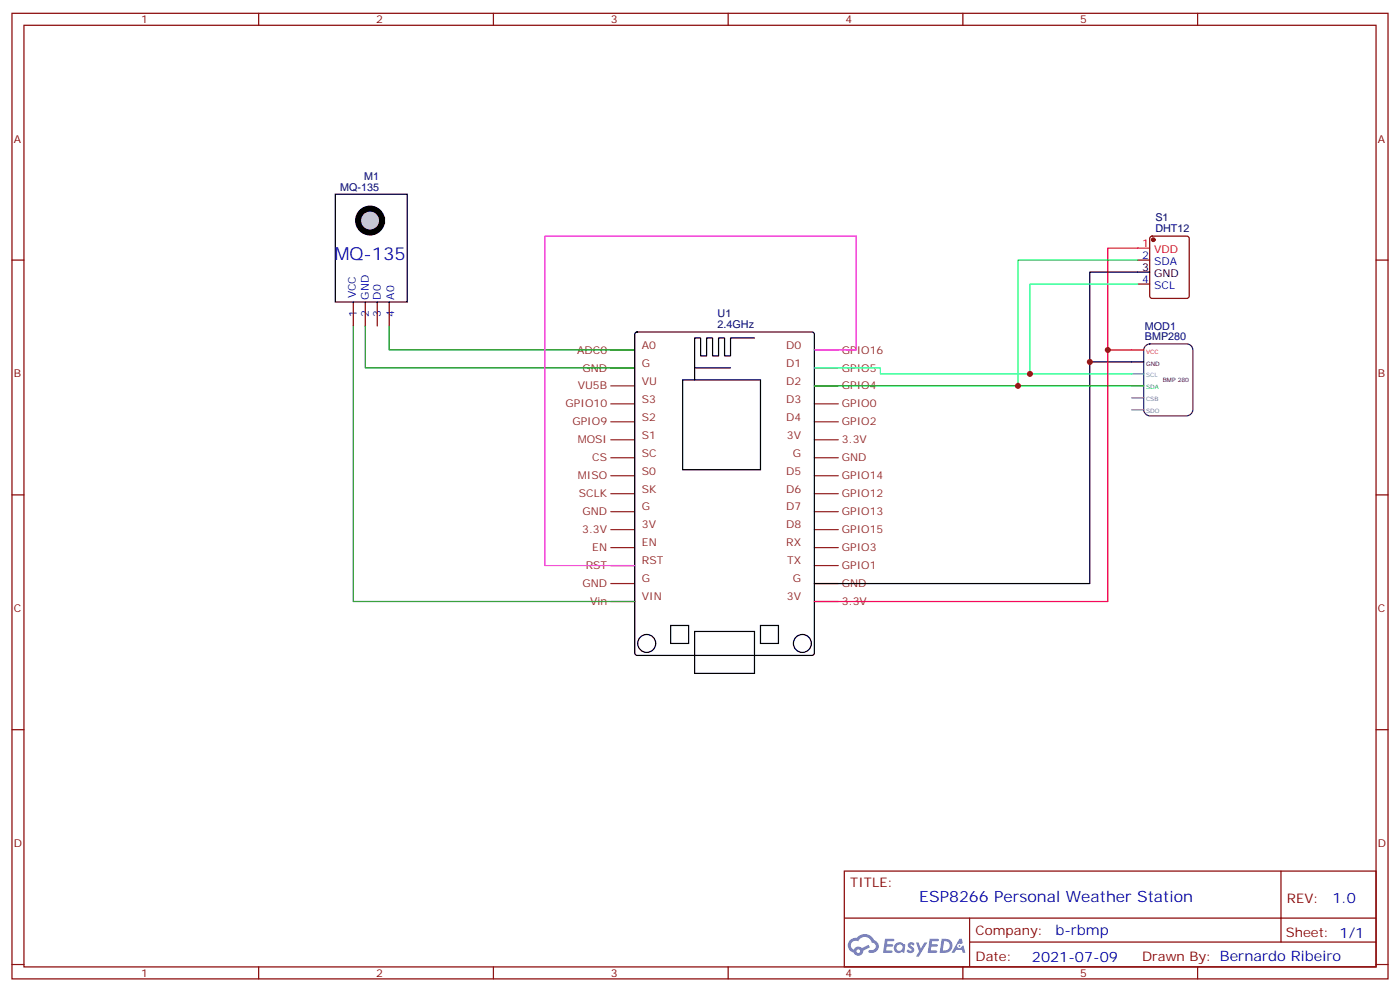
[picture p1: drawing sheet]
<svg xmlns="http://www.w3.org/2000/svg" width="412mm" height="292mm" viewBox="0 0 412 292" stroke-linecap="round" stroke-linejoin="round" font-family="sans-serif">
<g fill="none" stroke="#870000" stroke-width=".35">
<path d="M3.5 3.9h405.4v284.4h-405.4zM7.1 7.4h398.2v277.3h-398.2zM76.2 3.9v3.5M145.3 3.9v3.5M214.5 3.9v3.5M283.6 3.9v3.5M352.8 3.9v3.5M3.5 76.6h3.6M405.3 76.6h3.6M3.5 145.7h3.6M405.3 145.7h3.6M3.5 214.9h3.6"/>
<path d="M405.3 214.9h3.6M248.7 256.5h156.6v28.2h-156.6zM377.3 256.5v20.9M248.7 270.4h156.5M285.6 277.4h119.6M285.6 270.4v14.1M3.5 284h3.6M76.2 284.7v3.6M145.3 284.7v3.6M214.5 284.7v3.6M283.6 284.7v3.6M352.8 284.7v3.6"/>
<path d="M405.3 284h3.6"/>
</g>
<g fill="#5487ff">
<path d="M267.7 277.7a1.22 1.22 0 0 1 1.7 .2l-.4 .6a.47 .47 0 0 0-.3-.4 .47 .47 0 0 0-.5 .2l.1 .2a1.14 1.14 0 0 1 .8 1.8 1.14 1.14 0 0 1-1.9 0l-.2-.2 .5-.6 .7 .5a.29 .29 0 0 0 .3-.3 .29 .29 0 0 0-.2-.3 1.04 1.04 0 0 1-.6-1.7z"/>
<path d="M260.7 276.4h2.4l.3 .2-.2 .5-1.8 .1-.1 .8h1.5l.3 .4-.3 .4h-1.6l-.2 1.1h1.7l.2 .3-.2 .3-2.6 .1z"/>
<path d="M273.8 276.4h2.4l.3 .2-.1 .5-1.8 .1-.2 .8h1.6l.3 .4-.4 .4h-1.6l-.1 1.1h1.7l.2 .3-.2 .3-2.6 .1z"/>
<path d="M282.6 276.4h.7l.3 1.3-.6 .3a.69 .69 0 0 0-1 .3 .69 .69 0 0 0 .4 .9 .69 .69 0 0 0 .9-.6l.5-.2 .6 2.2h-.8l-.2-.9h-1.8l-.5 .9h-.8z"/>
<path d="M269.8 277.5h.8l.6 1.8 1.1-1.8h.9l-2.6 4.2h-.8l.9-1.5z"/>
<path d="M277.4 276.4l-.6 4.2h1.3a2.11 2.11 0 0 0 2.5-2.1 2.11 2.11 0 0 0-2.5-2.1zM278.1 277.2a1.39 1.39 0 0 1 1.7 1.4 1.39 1.39 0 0 1-1.8 1.3h-.3z"/>
<path d="M263.7 278.1a1.54 1.54 0 0 0-.1 2.1 1.54 1.54 0 0 0 2.2 .1l.6 .3 .3-2.3-.2-.3h-.4a1.49 1.49 0 0 0-2.4 .1zM264 279.1a.94 .94 0 0 1 1.8 0 .94 .94 0 0 1-1.8 0z"/>
<path d="M250.4 276.8a2.18 2.18 0 0 0 1.1 3.7 1.44 1.44 0 0 0 1.6 .9 1.44 1.44 0 0 0 1.2-1.4l2-1-.5-.8-1.9 1a1.47 1.47 0 0 0-2.4 .4 1.39 1.39 0 0 1-.7-1.9 1.39 1.39 0 0 1 2-.5 2.12 2.12 0 0 1 2.2-1.3 2.12 2.12 0 0 1 1.9 1.7 1.14 1.14 0 0 1 1.1 1.4 1.14 1.14 0 0 1-1.7 .7 .43 .43 0 0 0-.5 .4 .43 .43 0 0 0 .4 .5 1.98 1.98 0 0 0 2.5-1.2 1.98 1.98 0 0 0-1.2-2.6 3.1 3.1 0 0 0-5.3-.6l-.9 .1zM252.3 280.1a.55 .55 0 0 1 1.1 0 .55 .55 0 0 1-1.1 0z"/>
<circle cx="282.6" cy="278.5" r=".26"/>
</g>
<g fill="none" stroke="#8c2424" stroke-width=".35">
<path d="M179.9 113.6h7.1M179.9 118.9h7.1M179.9 103h7.1M179.9 108.3h7.1M239.9 113.6h7M239.9 118.9h7M239.9 103h7M239.9 108.3h7M179.9 129.5h7.1M179.9 134.8h7.1M179.9 124.2h7.1M239.9 129.5h7"/>
<path d="M239.9 134.8h7M239.9 124.2h7M179.9 140.1h7.1M179.9 150.7h7.1M179.9 145.4h7.1M179.9 156h7.1M239.9 140.1h7M239.9 150.7h7M239.9 145.4h7M239.9 156h7M179.9 161.3h7.1M179.9 166.5h7.1"/>
<path d="M179.9 171.8h7.1M179.9 177.1h7.1M239.9 161.3h7M239.9 166.5h7M239.9 171.8h7M239.9 177.1h7"/>
</g>
<g fill="none" stroke="#000" stroke-width=".35">
<path d="M98.8 57.2h21.1v31.7h-21.1zM187.2 98l.5-.2h51.5l.6 .4 .1 94.1-.5 .6-51.7 .1-.7-.5v-94zM222.2 99.5h-7v5.3h-1.8v-5.3h-1.7v5.3h-1.8v-5.3h-1.8v5.3h-1.7v-5.3h-1.8v12.4M201.1 111.9h22.9v26.4h-22.9zM204.6 108.3h10.6M197.6 184.2h5.2v5.3h-5.2zM204.6 185.9h17.6v12.4h-17.6zM224 184.2h5.3v5.3h-5.3z"/>
<circle cx="190.5" cy="189.5" r="2.65"/>
<circle cx="236.4" cy="189.5" r="2.65"/>
</g>
<path d="M104.1 88.9v7.1M107.6 88.9v7.1M111.1 88.9v7.1M114.7 88.9v7.1" fill="none" stroke="#870000" stroke-width=".35"/>
<circle cx="109" cy="64.9" r="3.5" fill="#ccc" stroke="#000" stroke-width="1.8"/>
<path d="M104.1 96v81.1h82.9M107.6 96v12.3h79.4M114.7 96v7h72.3" fill="none" stroke="#008700" stroke-width=".35"/>
<path d="M337.5 101.8l1.2-.5h10.9a1.76 1.76 0 0 1 1.8 1.7v17.7a1.89 1.89 0 0 1-1.8 1.7h-10.9a1.89 1.89 0 0 1-1.8-1.7v-17.7z" fill="none" stroke="#333" stroke-width=".35"/>
<path d="M333.4 117.2h3.5M333.4 120.7h3.5" fill="none" stroke="#666" stroke-width=".35"/>
<path d="M333.4 113.6h3.5" fill="none" stroke="#3c0" stroke-width=".35"/>
<path d="M333.4 110.1h3.5" fill="none" stroke="#09f" stroke-width=".35"/>
<path d="M338.7 80.1h-17.7v26.5M336.9 106.6h-15.9v65.2h-81.1" fill="none" stroke="#000" stroke-width=".35"/>
<path d="M338.7 73.1h-12.4v29.9M336.9 103h-10.6v74.1h-86.4" fill="none" stroke="#f00" stroke-width=".35"/>
<path d="M335.1 83.6h-31.7v26.5M239.9 108.3h19.4v1.8h74.1" fill="none" stroke="#0ff" stroke-width=".35"/>
<path d="M335.1 76.6h-35.2v37M239.9 113.6h93.5" fill="none" stroke="#0f0" stroke-width=".35"/>
<path d="M335.1 76.6h3.6M338.9 69.7l.5-.2h10.2l.7 .5v17.2l-.5 .6-10.4 .1-.7-.5v-17.2zM335.1 83.6h3.6" fill="none" stroke="#870000" stroke-width=".35"/>
<circle cx="339.7" cy="70.6" r=".53" fill="#870000" stroke="#870000" stroke-width=".35"/>
<path d="M239.9 103h12.3v-33.5h-91.7v97h26.5" fill="none" stroke="#f0f" stroke-width=".35"/>
<g fill="#c00">
<circle cx="326.3" cy="103" r=".88"/>
<circle cx="321" cy="106.6" r=".88"/>
<circle cx="299.9" cy="113.6" r=".88"/>
<circle cx="303.4" cy="110.1" r=".88"/>
</g>
<text font-size="5.3" fill="#00f" x="98.5" y="76.6">MQ-135</text>
<text font-size="4.6" fill="#00f" x="270.8" y="265.5">ESP8266 Personal Weather Station</text>
<g font-size="4.2" fill="#00f">
<text x="392.5" y="265.8">1.0</text>
<text x="310.9" y="275.3">b-rbmp</text>
<text x="304" y="283.1">2021-07-09</text>
</g>
<g font-size="3.9" fill="#800">
<text x="250.5" y="261.1">TITLE:</text>
<text x="379.1" y="265.8">REV:</text>
<text x="287.4" y="275.3">Company:</text>
<text x="378.7" y="275.9">Sheet: 1/1</text>
<text x="287.4" y="283">Date:</text>
<text x="336.4" y="283.1">Drawn By: Bernardo Ribeiro</text>
</g>
<g font-size="3.2" fill="#800">
<text x="41.6" y="6.9">1</text>
<text x="110.8" y="6.9">2</text>
<text x="179.9" y="6.9">3</text>
<text x="249.1" y="6.9">4</text>
<text x="318.2" y="6.9">5</text>
<text x="4.1" y="42">A</text>
<text x="405.9" y="42">A</text>
<text x="4.1" y="111.2">B</text>
<text x="405.9" y="111.2">B</text>
<text x="4.1" y="180.3">C</text>
<text x="405.9" y="180.3">C</text>
<text x="4.1" y="249.4">D</text>
<text x="405.9" y="249.4">D</text>
<text x="41.6" y="287.7">1</text>
<text x="110.8" y="287.7">2</text>
<text x="179.9" y="287.7">3</text>
<text x="249.1" y="287.7">4</text>
<text x="318.2" y="287.7">5</text>
</g>
<g font-size="3.2" fill="#000080">
<text x="107.2" y="53.1">M1</text>
<text x="100.2" y="56.1">MQ-135</text>
<text x="340.3" y="65">S1</text>
<text x="340.3" y="68.3">DHT12</text>
<text x="211.4" y="93.5">U1</text>
<text x="211.4" y="96.7">2.4GHz</text>
<text x="337.3" y="100.2">BMP280</text>
<text x="337.3" y="97.1">MOD1</text>
</g>
<g font-size="3.2" fill="#f00">
<text x="336.5" y="72.7">1</text>
<text x="340" y="74.5">VDD</text>
</g>
<g font-size="3.2" fill="#00f">
<text x="336.5" y="76.2">2</text>
<text x="340" y="78">SDA</text>
<text x="336.5" y="83.3">4</text>
<text x="104.8" y="87.9" transform="rotate(-90 104.8 87.9)">VCC</text>
<text x="108.7" y="88.2" transform="rotate(-90 108.7 88.2)">GND</text>
<text x="112.2" y="88.2" transform="rotate(-90 112.2 88.2)">D0</text>
<text x="116.1" y="88.2" transform="rotate(-90 116.1 88.2)">A0</text>
<text x="340" y="85.1">SCL</text>
<text x="105.1" y="93.4" transform="rotate(-90 105.1 93.4)">1</text>
<text x="108.7" y="93.4" transform="rotate(-90 108.7 93.4)">2</text>
<text x="112.2" y="93.4" transform="rotate(-90 112.2 93.4)">3</text>
<text x="116.1" y="93.4" transform="rotate(-90 116.1 93.4)">4</text>
</g>
<g font-size="3.2">
<text x="336.5" y="79.8">3</text>
<text x="340" y="81.5">GND</text>
</g>
<g font-size="3.2" fill="#8d2323">
<text x="170" y="104.1">ADC0</text>
<text x="189.1" y="102.7">A0</text>
<text x="189.1" y="108">G</text>
<text x="231.5" y="102.7">D0</text>
<text x="231.5" y="108">D1</text>
<text x="248" y="104.1">GPIO16</text>
<text x="171.6" y="109.4">GND</text>
<text x="189.1" y="113.3">VU</text>
<text x="231.5" y="113.3">D2</text>
<text x="248" y="109.4">GPIO5</text>
<text x="166.6" y="120">GPIO10</text>
<text x="170.2" y="114.7">VU5B</text>
<text x="189.1" y="118.6">S3</text>
<text x="231.5" y="118.6">D3</text>
<text x="248" y="114.7">GPIO4</text>
<text x="248" y="120">GPIO0</text>
<text x="168.6" y="125.3">GPIO9</text>
<text x="189.1" y="123.9">S2</text>
<text x="231.5" y="123.9">D4</text>
<text x="248" y="125.3">GPIO2</text>
<text x="170.2" y="130.6">MOSI</text>
<text x="189.1" y="129.2">S1</text>
<text x="231.8" y="129.2">3V</text>
<text x="248" y="130.6">3.3V</text>
<text x="174.5" y="135.9">CS</text>
<text x="189.1" y="134.4">SC</text>
<text x="233.5" y="134.4">G</text>
<text x="248" y="135.9">GND</text>
<text x="170.2" y="141.1">MISO</text>
<text x="189.1" y="139.7">S0</text>
<text x="231.5" y="139.7">D5</text>
<text x="248" y="141.1">GPIO14</text>
<text x="170.5" y="146.4">SCLK</text>
<text x="189.1" y="145">SK</text>
<text x="231.5" y="145">D6</text>
<text x="248" y="146.4">GPIO12</text>
<text x="171.6" y="151.7">GND</text>
<text x="189.1" y="150.3">G</text>
<text x="189.1" y="155.6">3V</text>
<text x="231.5" y="150.3">D7</text>
<text x="231.5" y="155.6">D8</text>
<text x="248" y="151.7">GPIO13</text>
<text x="171.5" y="157">3.3V</text>
<text x="189.1" y="160.9">EN</text>
<text x="231.6" y="160.9">RX</text>
<text x="248" y="157">GPIO15</text>
<text x="172.5" y="167.6">RST</text>
<text x="174.5" y="162.3">EN</text>
<text x="189.1" y="166.2">RST</text>
<text x="231.9" y="166.2">TX</text>
<text x="248" y="167.6">GPIO1</text>
<text x="248" y="162.3">GPIO3</text>
<text x="171.6" y="172.9">GND</text>
<text x="189.1" y="171.5">G</text>
<text x="233.5" y="171.5">G</text>
<text x="248" y="172.9">GND</text>
<text x="173.8" y="178.2">Vin</text>
<text x="189.1" y="176.8">VIN</text>
<text x="231.8" y="176.8">3V</text>
<text x="248" y="178.2">3.3V</text>
</g>
<g font-size="1.8">
<text x="337.6" y="107.6">GND</text>
<text x="342.5" y="112.6">BMP 280</text>
</g>
<text font-size="1.8" fill="#f00" x="337.6" y="104.1">VCC</text>
<text font-size="1.8" fill="#09f" x="337.6" y="111.2">SCL</text>
<g font-size="1.8" fill="#666">
<text x="337.6" y="118.2">CSB</text>
<text x="337.6" y="121.7">SDO</text>
</g>
<text font-size="1.8" fill="#3c0" x="337.6" y="114.7">SDA</text>
</svg>
